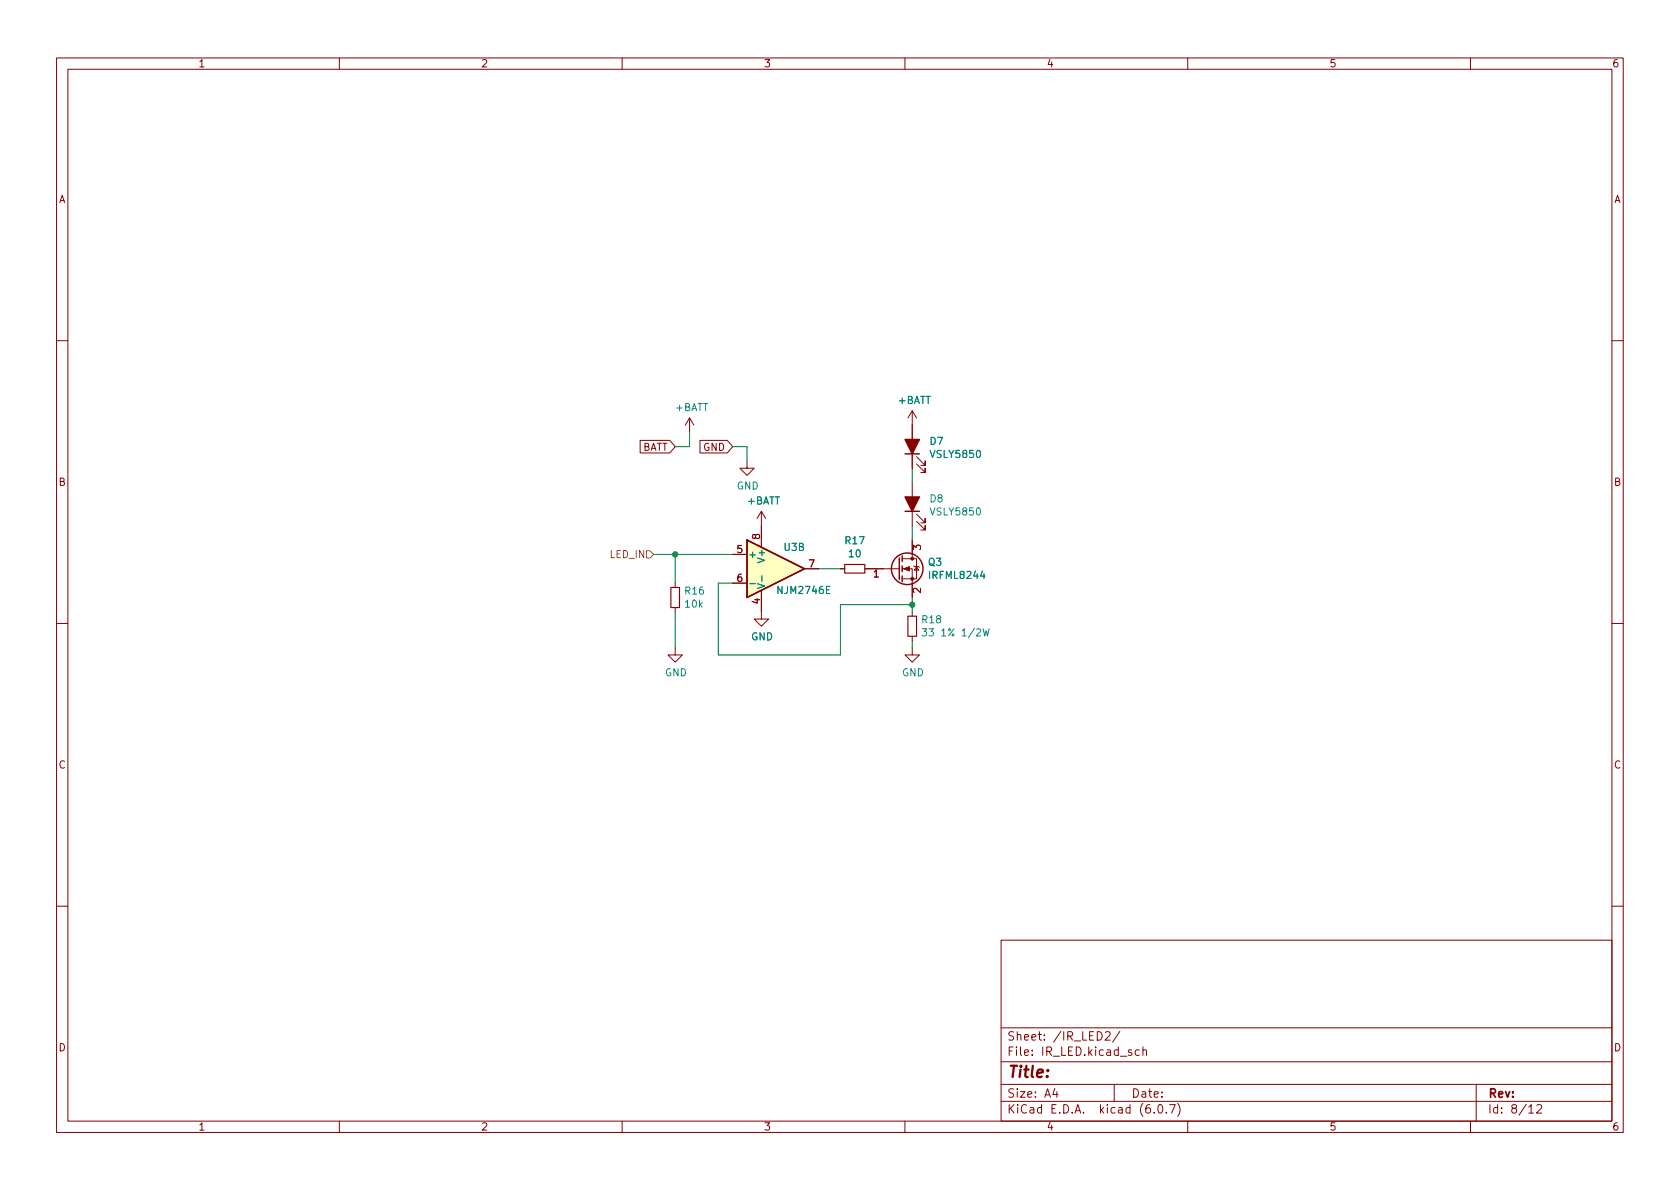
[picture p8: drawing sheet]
<svg xmlns="http://www.w3.org/2000/svg" width="297mm" height="210mm" viewBox="0 0 297 210" stroke-linecap="round" stroke-linejoin="round" font-family="sans-serif">
<g fill="none" stroke="#840000" stroke-width=".18">
<path d="M10 10.2h277v190.1h-277zM12 12.2h273v186.1h-273zM60 10.2v2M110 10.2v2M160 10.2v2M210 10.2v2M260 10.2v2M10 60.2h2M113.2 77.9h5.2l1 1.1-1 1.1h-5.2zM121.9 73.9l-.7 1.3M121.9 73.9v2.5M121.9 73.9l.8 1.3"/>
<path d="M123.8 77.9h4.8l.9 1.1-.9 1.1h-4.8zM161.3 72.6v10.2M161.3 72.6l-.8 1.3M161.3 72.6l.8 1.3M285 60.2h2M129.5 98h2.6M132.1 81.5v1.3h1.2l-1.2 1.3-1.3-1.3h1.3M134.6 90.4l-.7 1.3M134.6 90.4v6.4M134.6 90.4l.8 1.3M159.5 98.8h2.6v3.6h-2.6M161.3 85.3v7.7"/>
<path d="M161.3 95.5v3.3M162.1 82l1.5 1.6v-.8v.8h-.8M162.1 80.8l1.5 1.5v-.8v.8h-.8M162.1 92.2l1.5 1.5v-.7v.7h-.8M162.1 90.9l1.5 1.6v-.8v.8h-.8M10 110.2h2M119.4 114.5v1.3h1.2l-1.2 1.3-1.3-1.3h1.3M119.4 103.1v.8M119.4 107.4v.8M129.5 103.1h2.6M134.6 104.4v5.1h1.3l-1.3 1.2-1.3-1.2h1.3M142.2 100.6h2.6"/>
<path d="M148.6 100.6h.8M152.9 100.6h6.1M159.5 100.6h1.8v5.1M161.3 114.5v1.3h1.3l-1.3 1.3-1.3-1.3h1.3M161.3 108.2v.8M161.3 112.5v.8M161.5 100.1l.2 .1h.7l.2 .1M162.1 100.2l.3 .6h-.7zM285 110.2h2M10 160.2h2M177 166.3h108v32h-108zM285 160.2h2"/>
<path d="M60 198.3v2M110 198.3v2M160 198.3v2M177 194.8h108M177 191.8h108M177 187.8h108M177 181.8h108M186.5 192.5l-.4 1h1M186.9 193v1M195.4 182.6l.6-.2 .2 .2 .1 .3-.9 1h.9M197 191.8v3M198 182.4l-1.3 1.9"/>
<path d="M201.4 185.7l-.4-.1-.3 .3v.4l.2 .3h.5M202.1 185.8l.2-.2 .3 .1 .1 .9M202.1 185.1v1.5M204.1 196.7v.1M204.9 195.4l.2-.1a.81 .81 0 0 1 .6 .7 .81 .81 0 0 1-.3 .8h-.2a.81 .81 0 0 1-.6-.6 .81 .81 0 0 1 .3-.8zM206.2 196.7v.1M206.8 195.3h1l-.7 1.5M208.2 195.1a1.72 1.72 0 0 1 0 2.3M210 198.3v2M260 198.3v2M261 191.8v6.5M270.3 195.8l.4-.5v1.5"/>
<path d="M270.3 196.8h.9M271.7 195.5l.6-.2 .2 .2 .1 .3-.9 1h.9"/>
</g>
<path d="M149.4 99.8h3.5v1.5h-3.5zM118.6 103.9h1.5v3.5h-1.5zM160.5 109h1.6v3.5h-1.6z" fill="none" stroke="#840000" stroke-width=".2"/>
<path d="M132.6 103.2h1M134.7 101.8v1M163 111.2h.8l-.4 .5 .4 .1v.5l-.2 .2-.6-.2M173.8 111.2l.3 1.3 .3-1 .2 1 .3-1.3" fill="none" stroke="#008484" stroke-width=".18"/>
<path d="M132.1 95.5l10.1 5.1-10.1 5.1z" fill="#ffffc2" stroke="#ffffc2" stroke-width=".18"/>
<g fill="none" stroke="#840000" stroke-width=".25">
<path d="M132.1 95.5l10.1 5.1-10.1 5.1zM159 98.7v3.8M159.5 98.3v1M160 80.3h2.6M160 90.4h2.6M159.5 100.1v1M159.5 101.8v1.1"/>
<circle cx="160.4" cy="100.6" r="2.79"/>
</g>
<g fill="#840000" stroke="#840000" stroke-width=".18">
<path d="M159.8 100.6l1-.4v.8z"/>
<circle cx="161.3" cy="102.4" r=".25"/>
<circle cx="161.3" cy="98.8" r=".25"/>
</g>
<g fill="#840000" stroke="#840000" stroke-width=".25">
<path d="M160 77.7h2.6l-1.3 2.6z"/>
<path d="M160 87.9h2.6l-1.3 2.5z"/>
</g>
<path d="M114.3 97.4h.6l.7 .6-.7 .7h-.6z" fill="none" stroke="#848400" stroke-width=".18"/>
<path d="M121.9 76.4v2.6h-2.5M129.5 79h2.6v2.5M115.6 98h13.9M119.4 98v5.1M161.3 82.8v2.5M161.3 93v2.5M119.4 108.2v6.3M129.5 103.1h-2.5v12.7h21.6v-8.9h12.7M144.8 100.6h3.8M161.3 105.7v2.5M161.3 113.3v1.2" fill="none" stroke="#008400" stroke-width=".18"/>
<g fill="#008400" stroke="#008400" stroke-width=".18">
<circle cx="161.3" cy="106.9" r=".46"/>
<circle cx="119.4" cy="98" r=".46"/>
</g>
<text font-size="2.8" fill="#840000" x="178" y="190.6">Title:</text>
<g font-size="2.1" fill="#840000">
<text x="178" y="184">Sheet: /IR_LED2/</text>
<text x="178" y="186.7">File: IR_LED.kicad_sch</text>
<text x="178" y="196.9">KiCad E.D.A. kicad (6.0.7)</text>
<text x="178" y="194.1">Size: A4</text>
<text x="200" y="194.1">Date:</text>
<text x="263" y="194.1">Rev:</text>
<text x="263" y="196.9">Id: 8/12</text>
</g>
<g font-size="1.8" fill="#840000">
<text x="35" y="11.9">1</text>
<text x="85" y="11.9">2</text>
<text x="135" y="11.9">3</text>
<text x="185" y="11.9">4</text>
<text x="235" y="11.9">5</text>
<text x="285" y="11.9">6</text>
<text x="10.3" y="35.9">A</text>
<text x="285.3" y="35.9">A</text>
<text x="113.4" y="79.7">BATT</text>
<text x="124.3" y="79.7">GND</text>
<text x="10.3" y="85.9">B</text>
<text x="285.3" y="85.9">B</text>
<text x="134.4" y="95.4" transform="rotate(-90 134.4 95.4)">8</text>
<text x="130.3" y="97.8">5</text>
<text x="143" y="100.3">7</text>
<text x="162.8" y="97.3" transform="rotate(-90 162.8 97.3)">3</text>
<text x="130.3" y="102.9">6</text>
<text x="134.4" y="106.8" transform="rotate(-90 134.4 106.8)">4</text>
<text x="154.4" y="102.1">1</text>
<text x="162.8" y="104.9" transform="rotate(-90 162.8 104.9)">2</text>
<text x="10.3" y="135.9">C</text>
<text x="285.3" y="135.9">C</text>
<text x="10.3" y="185.9">D</text>
<text x="285.3" y="185.9">D</text>
<text x="35" y="199.9">1</text>
<text x="85" y="199.9">2</text>
<text x="135" y="199.9">3</text>
<text x="185" y="199.9">4</text>
<text x="235" y="199.9">5</text>
<text x="285" y="199.9">6</text>
</g>
<g font-size="1.8" fill="#008484">
<text x="158.8" y="71.4">+BATT</text>
<text x="119.4" y="72.7">+BATT</text>
<text x="164.5" y="78.7">D7</text>
<text x="164.7" y="81">VSLY5850</text>
<text x="130.2" y="86.6">GND</text>
<text x="132.1" y="89.2">+BATT</text>
<text x="164.5" y="88.8">D8</text>
<text x="164.7" y="91.1">VSLY5850</text>
<text x="132.2" y="98.7">+</text>
<text x="135.3" y="99.1" transform="rotate(-90 135.3 99.1)">V+</text>
<text x="138.6" y="97.4">U3B</text>
<text x="149.5" y="96.2">R17</text>
<text x="150.1" y="98.5">10</text>
<text x="164.2" y="100">Q3</text>
<text x="121.2" y="105.1">R16</text>
<text x="121.2" y="107.4">10k</text>
<text x="135.3" y="104.3" transform="rotate(-90 135.3 104.3)">V-</text>
<text x="137.7" y="105">NJM2746E</text>
<text x="164.5" y="102.4">IRFML8244</text>
<text x="132.8" y="113.2">GND</text>
<text x="163.1" y="110.2">R18</text>
<text x="164.2" y="112.5">33 1% 1/2W</text>
<text x="117.5" y="119.6">GND</text>
<text x="159.5" y="119.6">GND</text>
</g>
<text font-size="1.8" fill="#848400" x="107.9" y="98.7">LED_IN</text>
</svg>
